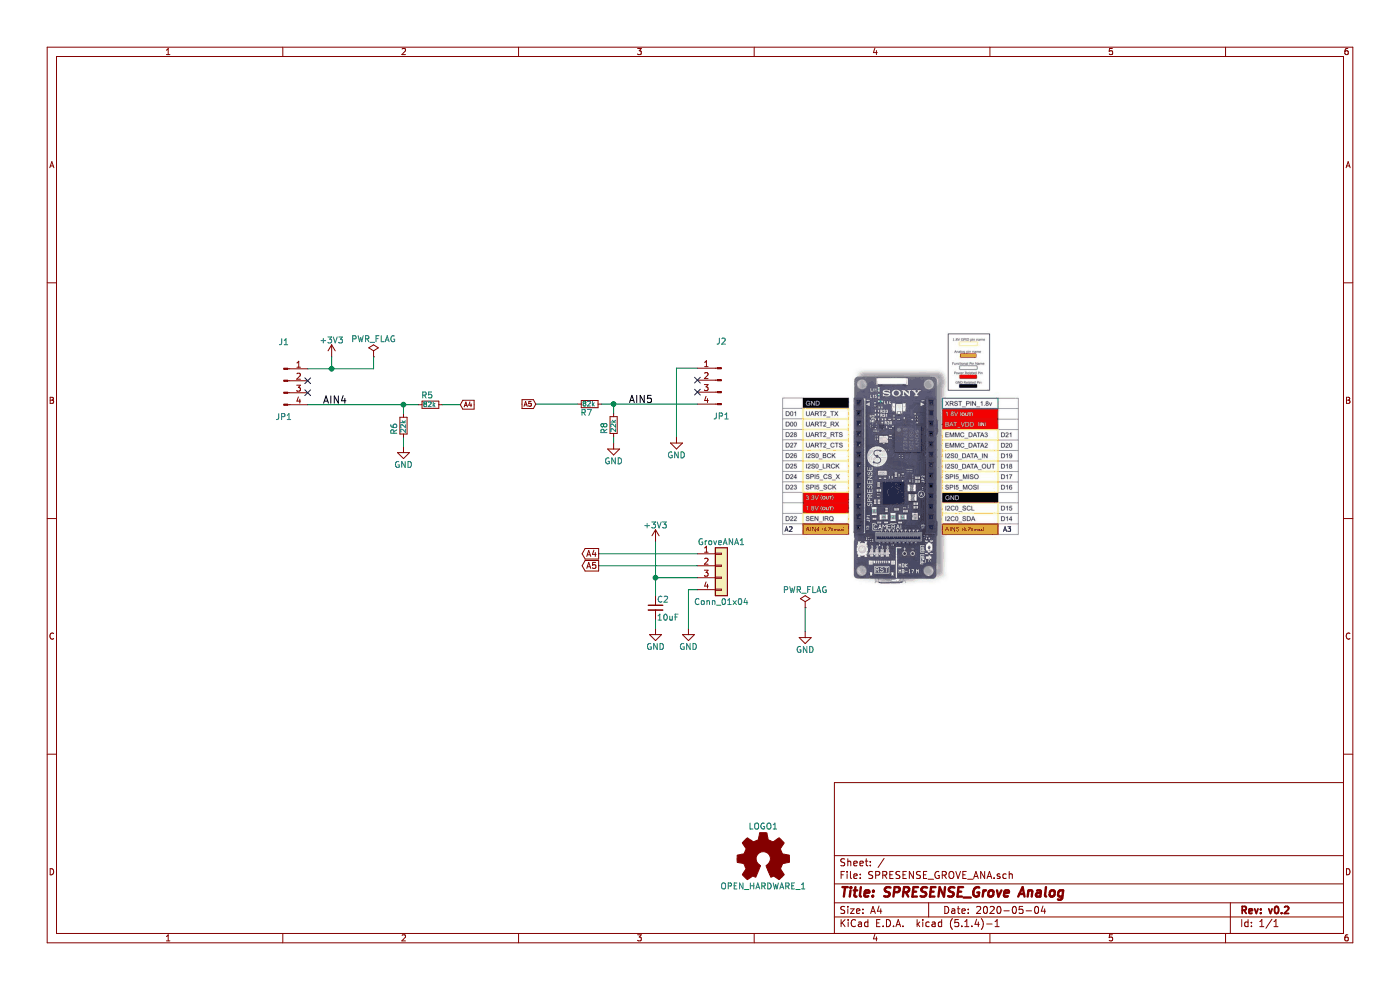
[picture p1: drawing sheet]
EESchema Schematic File Version 4
LIBS:SPRESENSE_GROVE_ANA-cache
EELAYER 30 0
EELAYER END
$Descr A4 11693 8268
encoding utf-8
Sheet 1 1
Title "SPRESENSE_Grove Analog"
Date "2020-05-04"
Rev "v0.2"
Comp ""
Comment1 ""
Comment2 ""
Comment3 ""
Comment4 ""
$EndDescr
$Comp
L conn:Conn_01x04_Male J1
U 1 1
P 2370 3180
F 0 "J1" H 2370 3505 50  0000 C CNN
F 1 "JP1" H 2370 2880 50  0000 C CNN
F 2 "Connector_PinHeader_2.54mm:PinHeader_1x04_P2.54mm_Vertical" H 2370 3180 50  0001 C CNN
F 3 "" H 2370 3180 50  0001 C CNN
	1    2370 3180
	1    0    0    -1  
$EndComp
$Comp
L power:GND #PWR01
U 1 1
P 3370 3730
F 0 "#PWR01" H 3370 3480 50  0001 C CNN
F 1 "GND" H 3370 3580 50  0000 C CNN
F 2 "" H 3370 3730 50  0001 C CNN
F 3 "" H 3370 3730 50  0001 C CNN
	1    3370 3730
	1    0    0    -1  
$EndComp
$Comp
L conn:Conn_01x04_Male J2
U 1 1
P 6025 3175
F 0 "J2" H 6025 3500 50  0000 C CNN
F 1 "JP1" H 6025 2875 50  0000 C CNN
F 2 "Connector_PinHeader_2.54mm:PinHeader_1x04_P2.54mm_Vertical" H 6025 3175 50  0001 C CNN
F 3 "" H 6025 3175 50  0001 C CNN
	1    6025 3175
	-1   0    0    -1  
$EndComp
$Comp
L power:+3V3 #PWR02
U 1 1
P 2770 2980
F 0 "#PWR02" H 2770 2830 50  0001 C CNN
F 1 "+3V3" H 2770 3120 50  0000 C CNN
F 2 "" H 2770 2980 50  0001 C CNN
F 3 "" H 2770 2980 50  0001 C CNN
	1    2770 2980
	1    0    0    -1  
$EndComp
NoConn ~ 2570 3280
Text Label 2695 3380 0    60   ~ 0
AIN4
$Comp
L Device:R_Small R6
U 1 1
P 3370 3555
F 0 "R6" V 3445 3530 50  0000 L CNN
F 1 "22k" V 3370 3505 40  0000 L CNN
F 2 "Resistor_SMD:R_0603_1608Metric" H 3370 3555 50  0001 C CNN
F 3 "" H 3370 3555 50  0001 C CNN
	1    3370 3555
	-1   0    0    1   
$EndComp
$Comp
L Device:R_Small R5
U 1 1
P 3595 3380
F 0 "R5" V 3670 3355 50  0000 L CNN
F 1 "82k" V 3595 3330 40  0000 L CNN
F 2 "Resistor_SMD:R_0603_1608Metric" H 3595 3380 50  0001 C CNN
F 3 "" H 3595 3380 50  0001 C CNN
	1    3595 3380
	0    -1   -1   0   
$EndComp
$Comp
L power:GND #PWR03
U 1 1
P 5650 3650
F 0 "#PWR03" H 5650 3400 50  0001 C CNN
F 1 "GND" H 5650 3500 50  0000 C CNN
F 2 "" H 5650 3650 50  0001 C CNN
F 3 "" H 5650 3650 50  0001 C CNN
	1    5650 3650
	1    0    0    -1  
$EndComp
Text Label 5250 3375 0    60   ~ 0
AIN5
$Comp
L power:GND #PWR04
U 1 1
P 5125 3700
F 0 "#PWR04" H 5125 3450 50  0001 C CNN
F 1 "GND" H 5125 3550 50  0000 C CNN
F 2 "" H 5125 3700 50  0001 C CNN
F 3 "" H 5125 3700 50  0001 C CNN
	1    5125 3700
	1    0    0    -1  
$EndComp
$Comp
L Device:R_Small R8
U 1 1
P 5125 3550
F 0 "R8" V 5200 3525 50  0000 L CNN
F 1 "22k" V 5125 3500 40  0000 L CNN
F 2 "Resistor_SMD:R_0603_1608Metric" H 5125 3550 50  0001 C CNN
F 3 "" H 5125 3550 50  0001 C CNN
	1    5125 3550
	-1   0    0    1   
$EndComp
$Comp
L Device:R_Small R7
U 1 1
P 4925 3375
F 0 "R7" V 4850 3350 50  0000 L CNN
F 1 "82k" V 4925 3325 40  0000 L CNN
F 2 "Resistor_SMD:R_0603_1608Metric" H 4925 3375 50  0001 C CNN
F 3 "" H 4925 3375 50  0001 C CNN
	1    4925 3375
	0    -1   -1   0   
$EndComp
Text GLabel 4475 3375 0    40   Input ~ 0
A5
Text GLabel 3845 3380 2    40   Input ~ 0
A4
Wire Wire Line
	2770 2980 2770 3080
Wire Wire Line
	2570 3080 2770 3080
Wire Wire Line
	2570 3380 3370 3380
Wire Wire Line
	3370 3455 3370 3380
Connection ~ 3370 3380
Wire Wire Line
	3370 3730 3370 3655
Wire Wire Line
	5825 3075 5650 3075
Wire Wire Line
	5650 3075 5650 3650
Wire Wire Line
	5025 3375 5125 3375
Wire Wire Line
	5125 3700 5125 3650
Wire Wire Line
	5125 3450 5125 3375
Connection ~ 5125 3375
Wire Wire Line
	4825 3375 4475 3375
Wire Wire Line
	3695 3380 3845 3380
$Comp
L conn:Conn_01x04 GroveANA1
U 1 1
P 6025 4725
F 0 "GroveANA1" H 6025 4925 50  0000 C CNN
F 1 "Conn_01x04" H 6025 4425 50  0000 C CNN
F 2 "footprint:Grove_4x2.00mm_Angle" H 6025 4725 50  0001 C CNN
F 3 "" H 6025 4725 50  0001 C CNN
	1    6025 4725
	1    0    0    -1  
$EndComp
Wire Wire Line
	5000 4625 5825 4625
Wire Wire Line
	5000 4725 5825 4725
$Comp
L power:+3V3 #PWR05
U 1 1
P 5475 4525
F 0 "#PWR05" H 5475 4375 50  0001 C CNN
F 1 "+3V3" H 5475 4665 50  0000 C CNN
F 2 "" H 5475 4525 50  0001 C CNN
F 3 "" H 5475 4525 50  0001 C CNN
	1    5475 4525
	1    0    0    -1  
$EndComp
Wire Wire Line
	5825 4825 5475 4825
Wire Wire Line
	5475 4525 5475 4825
$Comp
L Device:C_Small C2
U 1 1
P 5475 5075
F 0 "C2" H 5485 5145 50  0000 L CNN
F 1 "10uF" H 5485 4995 50  0000 L CNN
F 2 "Capacitor_SMD:C_0603_1608Metric" H 5475 5075 50  0001 C CNN
F 3 "" H 5475 5075 50  0001 C CNN
	1    5475 5075
	1    0    0    -1  
$EndComp
$Comp
L power:GND #PWR06
U 1 1
P 5750 5250
F 0 "#PWR06" H 5750 5000 50  0001 C CNN
F 1 "GND" H 5750 5100 50  0000 C CNN
F 2 "" H 5750 5250 50  0001 C CNN
F 3 "" H 5750 5250 50  0001 C CNN
	1    5750 5250
	1    0    0    -1  
$EndComp
$Comp
L power:GND #PWR07
U 1 1
P 5475 5250
F 0 "#PWR07" H 5475 5000 50  0001 C CNN
F 1 "GND" H 5475 5100 50  0000 C CNN
F 2 "" H 5475 5250 50  0001 C CNN
F 3 "" H 5475 5250 50  0001 C CNN
	1    5475 5250
	1    0    0    -1  
$EndComp
Wire Wire Line
	5475 5175 5475 5250
Connection ~ 5475 4825
Wire Wire Line
	5825 4925 5750 4925
Wire Wire Line
	5750 4925 5750 5250
$Comp
L power:PWR_FLAG #FLG08
U 1 1
P 6725 5075
F 0 "#FLG08" H 6725 5150 50  0001 C CNN
F 1 "PWR_FLAG" H 6725 5225 50  0000 C CNN
F 2 "" H 6725 5075 50  0001 C CNN
F 3 "" H 6725 5075 50  0001 C CNN
	1    6725 5075
	1    0    0    -1  
$EndComp
$Comp
L power:GND #PWR09
U 1 1
P 6725 5275
F 0 "#PWR09" H 6725 5025 50  0001 C CNN
F 1 "GND" H 6725 5125 50  0000 C CNN
F 2 "" H 6725 5275 50  0001 C CNN
F 3 "" H 6725 5275 50  0001 C CNN
	1    6725 5275
	1    0    0    -1  
$EndComp
Wire Wire Line
	6725 5075 6725 5275
$Comp
L logo:OPEN_HARDWARE_1 LOGO1
U 1 1
P 6375 7175
F 0 "LOGO1" H 6375 7450 50  0000 C CNN
F 1 "OPEN_HARDWARE_1" H 6375 6950 50  0000 C CNN
F 2 "footprint:OSHW-logo_silkscreen-front_2mm" H 6375 7175 50  0001 C CNN
F 3 "" H 6375 7175 50  0001 C CNN
	1    6375 7175
	1    0    0    -1  
$EndComp
NoConn ~ 5825 3175
NoConn ~ 5825 3275
NoConn ~ 2570 3180
$Comp
L power:PWR_FLAG #FLG010
U 1 1
P 3120 2980
F 0 "#FLG010" H 3120 3055 50  0001 C CNN
F 1 "PWR_FLAG" H 3120 3130 50  0000 C CNN
F 2 "" H 3120 2980 50  0001 C CNN
F 3 "" H 3120 2980 50  0001 C CNN
	1    3120 2980
	1    0    0    -1  
$EndComp
Wire Wire Line
	3120 3080 3120 2980
Connection ~ 2770 3080
Wire Wire Line
	3370 3380 3495 3380
Wire Wire Line
	5125 3375 5825 3375
Wire Wire Line
	5475 4825 5475 4975
Wire Wire Line
	2770 3080 3120 3080
Text GLabel 5000 4725 0    50   Output ~ 0
A5
Text GLabel 5000 4625 0    50   Output ~ 0
A4
Text Notes 6550 4450 0    39   ~ 0
A2
Text Notes 8375 4450 0    39   ~ 0
A3
$EndSCHEMATC
